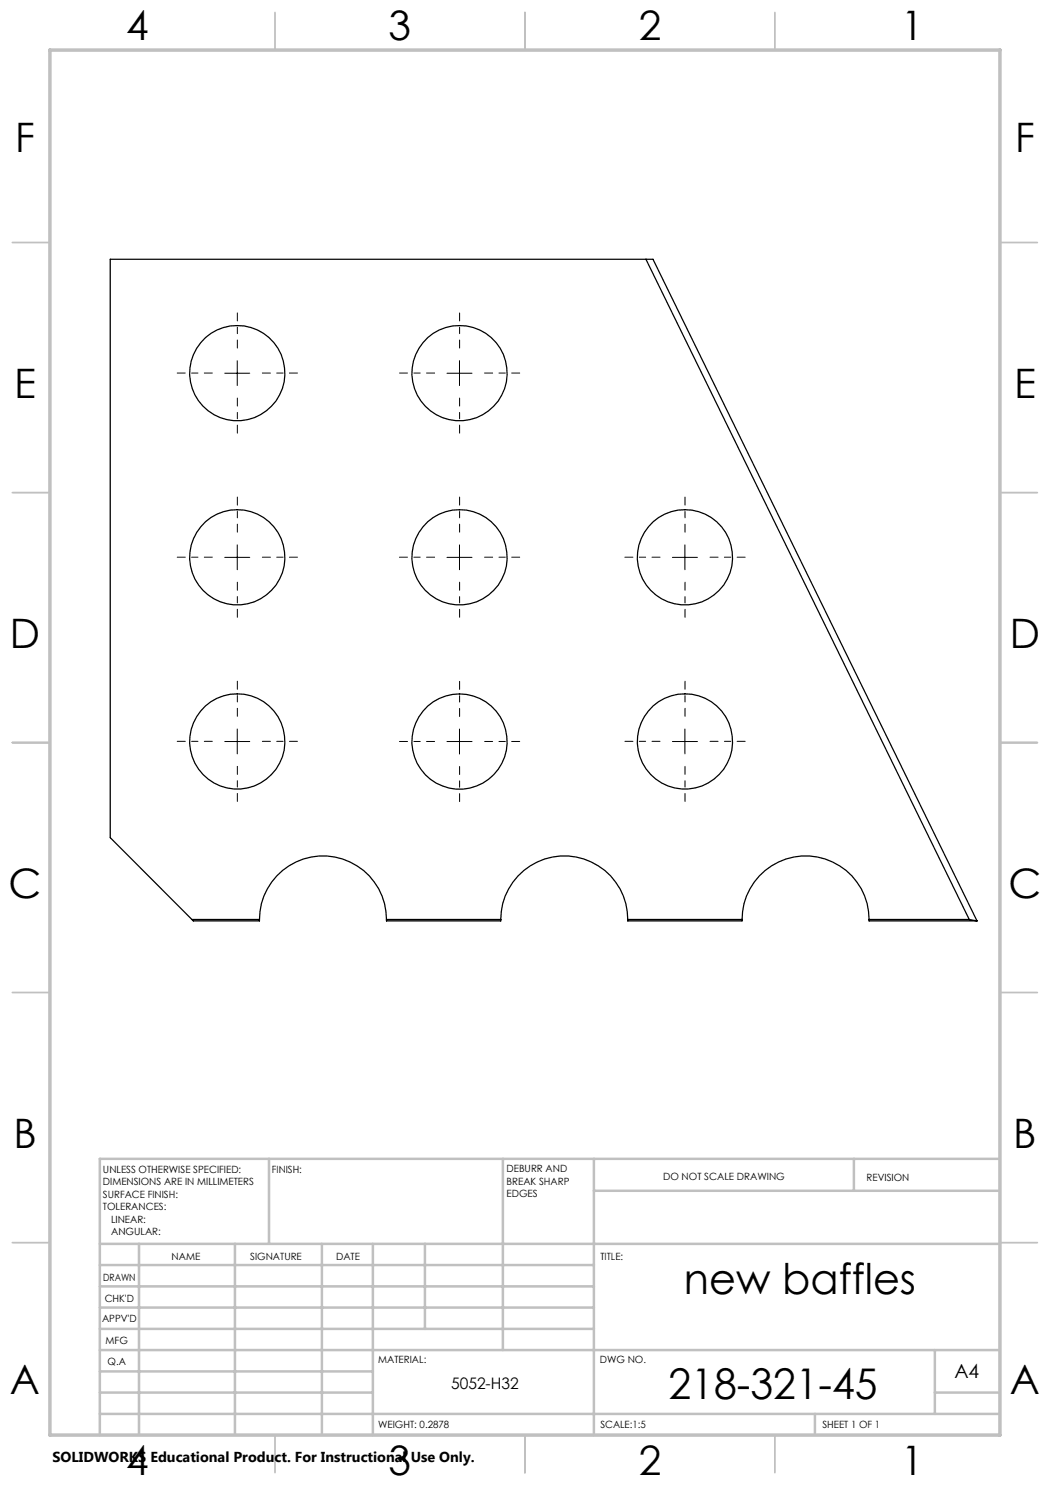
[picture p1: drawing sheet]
<svg xmlns="http://www.w3.org/2000/svg" width="210mm" height="297mm" viewBox="0 0 210 297" stroke-linecap="round" stroke-linejoin="round" font-family="sans-serif">
<g fill="none" stroke="#000" stroke-width=".2" stroke-dasharray="15.2 1.3 1.3 1.3" stroke-dashoffset="13.6">
<path d="M42.5 74.6h-7.1M47.5 69.6v-7M47.5 79.6v7M52.5 74.6h7M86.9 74.6h-7M91.9 69.6v-7M91.9 79.6v7M96.9 74.6h7M42.5 111.4h-7.1M47.5 106.4v-7M47.5 116.4v7.1M52.5 111.4h7"/>
<path d="M86.9 111.4h-7M91.9 106.4v-7M91.9 116.4v7.1M96.9 111.4h7M132 111.4h-7M137 106.4v-7M137 116.4v7.1M142 111.4h7M42.5 148.3h-7.1M47.5 143.3v-7.1M47.5 153.3v7M52.5 148.3h7"/>
<path d="M86.9 148.3h-7M91.9 143.3v-7M91.9 153.3v7M96.9 148.3h7M132 148.3h-7M137 143.3v-7.1M137 153.3v7M142 148.3h7"/>
</g>
<g fill="none" stroke="#000" stroke-width=".2">
<path d="M44.9 74.6h5.1M47.4 72.1v5M89.4 74.6h5M91.9 72.1v5M44.9 111.5h5.1M47.4 109v4.9M89.4 111.5h5M91.9 109v4.9M134.5 111.5h5M137 109v4.9M44.9 148.3h5.1M47.4 145.8v5"/>
<path d="M89.4 148.3h5M91.9 145.8v5M134.5 148.3h5M137 145.8v5"/>
</g>
<g fill="none" stroke="#c0c0c0" stroke-width=".35">
<path d="M55 2.5v7.5M105 2.5v7.5M155 2.5v7.5M2.5 48.5h7.5M200 48.5h7.5M2.5 98.5h7.5M200 98.5h7.5M2.5 148.5h7.5M200 148.5h7.5M2.5 198.5h7.5M200 198.5h7.5M2.5 248.5h7.5"/>
<path d="M200 248.5h7.5M55 287v7.5M105 287v7.5M155 287v7.5"/>
</g>
<g fill="none" stroke="#c0c0c0" stroke-width=".5">
<path d="M53.8 231.8v17M100.6 231.8v38.2M118.8 231.8v55.2M118.8 238.2h81.2M170.8 231.8v6.4M200 231.8h-180v55.2M20 248.8h180M20 257.3h98.8M20 253h98.8M27.8 248.8v38.2M47 248.8v38.2M64.4 248.8v38.2"/>
<path d="M74.6 248.8v38.2M85 248.8v17M20 265.8h98.8M20 261.5h98.8M20 278.5h54.6M20 274.3h54.6M20 270h180M187 278.5h13M187 270v12.8M20 282.8h180M163 282.8v4.2"/>
</g>
<path d="M10 10h190v277h-190z" fill="none" stroke="#c0c0c0" stroke-width=".7"/>
<g fill="none" stroke="#000" stroke-width=".25">
<path d="M129.2 51.9l64.7 132M38.4 183.9l.3 .3h13.2v-.3M38.4 183.9h13.5M38.4 183.9l-16.4-16.4v-115.6h108.6l64.8 132.3M51.9 183.9a12.7 12.7 0 0 1 12.7-12.7 12.7 12.7 0 0 1 12.7 12.7M77.3 183.9h22.9M77.3 183.9v.3h22.9v-.3M100.2 183.9a12.7 12.7 0 0 1 12.7-12.7 12.7 12.7 0 0 1 12.7 12.7M125.6 183.9h22.8M125.6 183.9v.3h22.8v-.3M148.4 183.9a12.7 12.7 0 0 1 12.7-12.7 12.7 12.7 0 0 1 12.7 12.7M173.8 183.9h20.1"/>
<path d="M173.8 183.9v.3h21.6M193.9 183.9l1.5 .3"/>
<circle cx="47.5" cy="74.6" r="9.5"/>
<circle cx="91.9" cy="74.6" r="9.5"/>
<circle cx="47.5" cy="111.5" r="9.5"/>
<circle cx="91.9" cy="111.5" r="9.5"/>
<circle cx="137" cy="111.5" r="9.5"/>
<circle cx="47.5" cy="148.3" r="9.5"/>
<circle cx="91.9" cy="148.3" r="9.5"/>
<circle cx="137" cy="148.3" r="9.5"/>
</g>
<g font-size="8.5">
<text x="136.8" y="258.8">new baffles</text>
<text x="133.7" y="279.7">218-321-45</text>
</g>
<g font-size="8.1">
<text x="25.2" y="8">4</text>
<text x="77.7" y="8">3</text>
<text x="127.7" y="8">2</text>
<text x="180.2" y="8">1</text>
<text x="3" y="30.4">F</text>
<text x="203" y="30.4">F</text>
<text x="2.8" y="79.6">E</text>
<text x="202.8" y="79.6">E</text>
<text x="2" y="129.6">D</text>
<text x="202" y="129.6">D</text>
<text x="1.7" y="179.6">C</text>
<text x="201.7" y="179.6">C</text>
<text x="2.7" y="229.6">B</text>
<text x="202.7" y="229.6">B</text>
<text x="2" y="278.9">A</text>
<text x="202" y="278.9">A</text>
<text x="25.2" y="295">4</text>
<text x="77.7" y="295">3</text>
<text x="127.7" y="295">2</text>
<text x="180.2" y="295">1</text>
</g>
<text font-size="3.9" x="190.9" y="275.5">A4</text>
<text font-size="3.2" x="90.2" y="277.9">5052-H32</text>
<text font-size="2.9" x="10.5" y="292.3">SOLIDWORKS Educational Product. For Instructional Use Only.</text>
<g font-size="2">
<text x="20.6" y="234.6">UNLESS OTHERWISE SPECIFIED:</text>
<text x="20.6" y="237.1">DIMENSIONS ARE IN MILLIMETERS</text>
<text x="20.6" y="239.6">SURFACE FINISH:</text>
<text x="54.4" y="234.6">FINISH:</text>
<text x="101.3" y="234.5">DEBURR AND</text>
<text x="101.3" y="237">BREAK SHARP</text>
<text x="101.3" y="239.5">EDGES</text>
<text x="132.6" y="236">DO NOT SCALE DRAWING</text>
<text x="173.3" y="236.2">REVISION</text>
<text x="20.6" y="242.1">TOLERANCES:</text>
<text x="22.2" y="244.6">LINEAR:</text>
<text x="22.2" y="247.1">ANGULAR:</text>
<text x="34.3" y="252">NAME</text>
<text x="50" y="251.9">SIGNATURE</text>
<text x="67.2" y="251.9">DATE</text>
<text x="120.1" y="251.9">TITLE:</text>
<text x="20.6" y="256.1">DRAWN</text>
<text x="20.9" y="260.3">CHK'D</text>
<text x="20.4" y="264.4">APPV'D</text>
<text x="21.1" y="268.8">MFG</text>
<text x="21.5" y="273">Q.A</text>
<text x="75.6" y="272.5">MATERIAL:</text>
<text x="120" y="272.5">DWG NO.</text>
<text x="75.6" y="285.5">WEIGHT: 0.2878</text>
<text x="120.1" y="285.6">SCALE:1:5</text>
<text x="164.5" y="285.6">SHEET 1 OF 1</text>
</g>
</svg>
